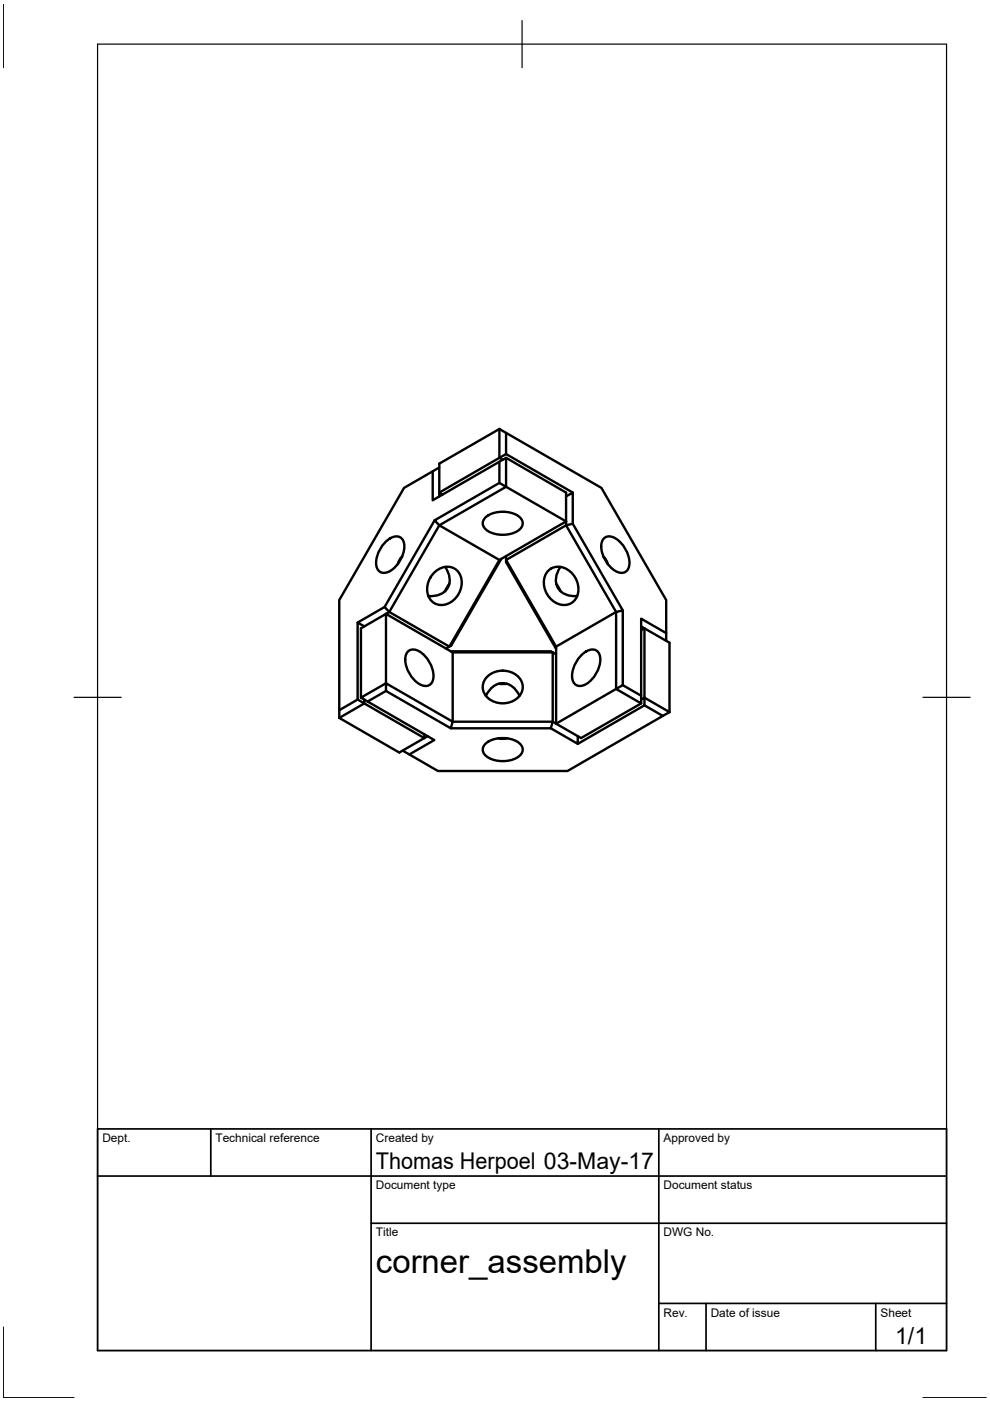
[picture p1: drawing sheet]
<svg xmlns="http://www.w3.org/2000/svg" width="210mm" height="297mm" viewBox="0 0 210 297" stroke-linecap="round" stroke-linejoin="round" font-family="sans-serif">
<!-- layer: Visible -->
<g fill="none" stroke="#000" stroke-width=".51">
<path d="M91.7 99.9v6.2l15.6-9v6.1M93.1 99.1l-7.4 4.3-13.8 23.8v23.4M105.9 91l-12.8 7.3v6.1l.8 .4M105.9 91v6.1l-12.8 7.3v.8M105.9 91l1.4 .8v4.5M105.9 97.9v4.5M106.6 97.5l-.7-.4 1.4-.8 14.1 8.1M107.3 91.8l20.2 11.6 13.8 23.8v8.7M107.3 97.1l12.7 7.3v7l-12.7 7.3 10.6 18.4M81.6 115.1a2.69 2.69 0 0 1 3.5-1 3.7 3.7 0 0 1 .1 4 5.4 5.4 0 0 1-3.8 3.4 1.76 1.76 0 0 1-1.7-2.2 6.7 6.7 0 0 1 1.9-4.2zM85.3 118l-.5 .6-.5 1M92.1 110.3l13.8-7.9 1.4 .8-14.2 8.2z"/>
<path d="M92.1 110.3l-10.6 18.4 1 1.1 10.6-18.4 12.8 7.3M103 109.7a6.2 6.2 0 0 1 7.2 0 1.76 1.76 0 0 1-.6 3 6.4 6.4 0 0 1-6.6-.5 1.63 1.63 0 0 1 0-2.5zM105.9 118.7l-10.6 18.4-12.8-7.3-.7 .4M106.3 118.5l-10.6 18.4-1.1 .6M107.3 117.9v1.3l10.6 18.4M107.3 103.2l12.7 7.4-14.1 8.1M120 105.2l1.4-.8v6.6M127.9 118l.7 .9 .3 .7M128.1 114.1a2.69 2.69 0 0 1 3.5 1 5.6 5.6 0 0 1 1.6 5.6 1.76 1.76 0 0 1-2.7 .4 6.4 6.4 0 0 1-3-6zM75.8 132v16.3l1.4 .8v-.8M81.5 128.7l-5.7 3.3 1.4 .8M81.8 130.2l-5.3 3v14.7"/>
<path d="M81.8 130.2l14.2 8.1M81.8 130.2v14.7M86.6 138.1a2.69 2.69 0 0 1 3.5 1 5.6 5.6 0 0 1 1.5 5.6 1.76 1.76 0 0 1-2.7 .3 6.4 6.4 0 0 1-2.9-5.9zM92.3 121.2a3.3 3.3 0 0 1 4.1-.7 3.3 3.3 0 0 1 1.4 3.9 4.5 4.5 0 0 1-5 3.8 3.6 3.6 0 0 1-1.9-4.9l.3-.8zM94.4 120.2a3.8 3.8 0 0 1-.3 5.4 4.6 4.6 0 0 1-3.3 .8M95.3 123.7l-1 1.7M95.6 138.1h21.2l1.1 .6M96 138.3v14.7h21.2l-.4 1.4h-21.2M96 138.3h21.2v14.7l.7 .4M116.3 121a3.6 3.6 0 0 1 5.2 .8 4.1 4.1 0 0 1-.4 6.1 4 4 0 0 1-5.5-2.7 3.9 3.9 0 0 1 .7-4.2zM117.9 137.1v16.3M117.9 123.7l1 1.7"/>
<path d="M118.8 120.2a3.8 3.8 0 0 0 .3 5.4 4.6 4.6 0 0 0 3.3 .8M123.1 139.1a2.69 2.69 0 0 1 3.5-1 3.7 3.7 0 0 1 .2 4 5.4 5.4 0 0 1-3.8 3.3 1.76 1.76 0 0 1-1.7-2.1 6.7 6.7 0 0 1 1.8-4.2zM130.6 129.8l1.4-.4v15.9l-1.4 .8zM132 129.4l-10.6-18.4-1.4 .4 10.6 18.4-12.7 7.3M135.9 133.6l.7-.4 5.4 3.1v14.7M135.9 132.8l.7 .4v14.7l5.4 3.1M141.3 134.2l-5.4-3v17.9l-5.3-3M71.9 152.2l12.8 7.4 5.3-3.1v-.8M71.9 152.2l5.3-3.1 12.8 7.4 .7-.4M75.8 148.3l-3.9 2.3v1.6M81.8 144.9l14.2 8.1-.4 1.4-13.8-7.9zM81.8 144.9l-5.3 3 15.6 9-5.3 3.1"/>
<path d="M81.8 146.5l-3.9 2.2M103 157.6a6.2 6.2 0 0 1 7.2 0 1.76 1.76 0 0 1-.6 3.1 6.4 6.4 0 0 1-6.6-.5 1.63 1.63 0 0 1 0-2.6zM103 147.5a3.8 3.8 0 0 1 4.8-2.4 4.6 4.6 0 0 1 2.4 2.4M103.1 143.7a4.7 4.7 0 0 1 7.4 .6 3.3 3.3 0 0 1-2.3 4.5 4.5 4.5 0 0 1-5.8-2.4 2.95 2.95 0 0 1 .7-2.7zM105.6 156.5l1.2 .2 .7-.2M105.6 145h1.9M116.8 154.4l5.7 3.3v-1.6M130.6 146.1l-12.7 7.3M132 145.3l3.9 2.2M135.9 148.3l.7-.4v1.6l-14.1 8.2M135.9 149.1l-12.7 7.4-5.3-3.1M136.6 149.5l3.9 2.3 1.5-.8"/>
<path d="M140.5 151.8l-20.2 11.7h-27.4l-7.5-4.3"/>
</g>
<!-- layer: Border -->
<path d="M.7 1v13.4M20.7 9.4h180v276.9h-180zM110.7 4.4v10M15.7 147.8h10M195.7 147.8h10M.7 281.3v15h15M195.7 296.3h13.4" fill="none" stroke="#000" stroke-width=".25"/>
<!-- layer: TitleBlock -->
<path d="M20.7 239.4h180v46.9h-180zM44.7 239.4v9.9M78.7 239.4v46.9M139.7 239.4v46.9M20.7 249.3h180M78.7 259.4h122M139.7 276.4h61M149.7 276.4v9.9M185.7 276.4v9.9" fill="none" stroke="#000" stroke-width=".36"/>
<text font-size="7" x="79.7" y="269.9">corner_assembly</text>
<g font-size="4.9">
<text x="79.7" y="247.8">Thomas Herpoel 03-May-17</text>
<text x="189.8" y="285">1/1</text>
</g>
<g font-size="2.5">
<text x="21.7" y="242.1">Dept.</text>
<text x="45.7" y="242.1">Technical reference</text>
<text x="79.7" y="242.1">Created by</text>
<text x="140.7" y="242.1">Approved by</text>
<text x="79.7" y="252.1">Document type</text>
<text x="140.7" y="252.1">Document status</text>
<text x="79.7" y="262.1">Title</text>
<text x="140.7" y="262.1">DWG No.</text>
<text x="140.7" y="279.1">Rev.</text>
<text x="150.7" y="279.1">Date of issue</text>
<text x="186.7" y="279.1">Sheet</text>
</g>
</svg>
